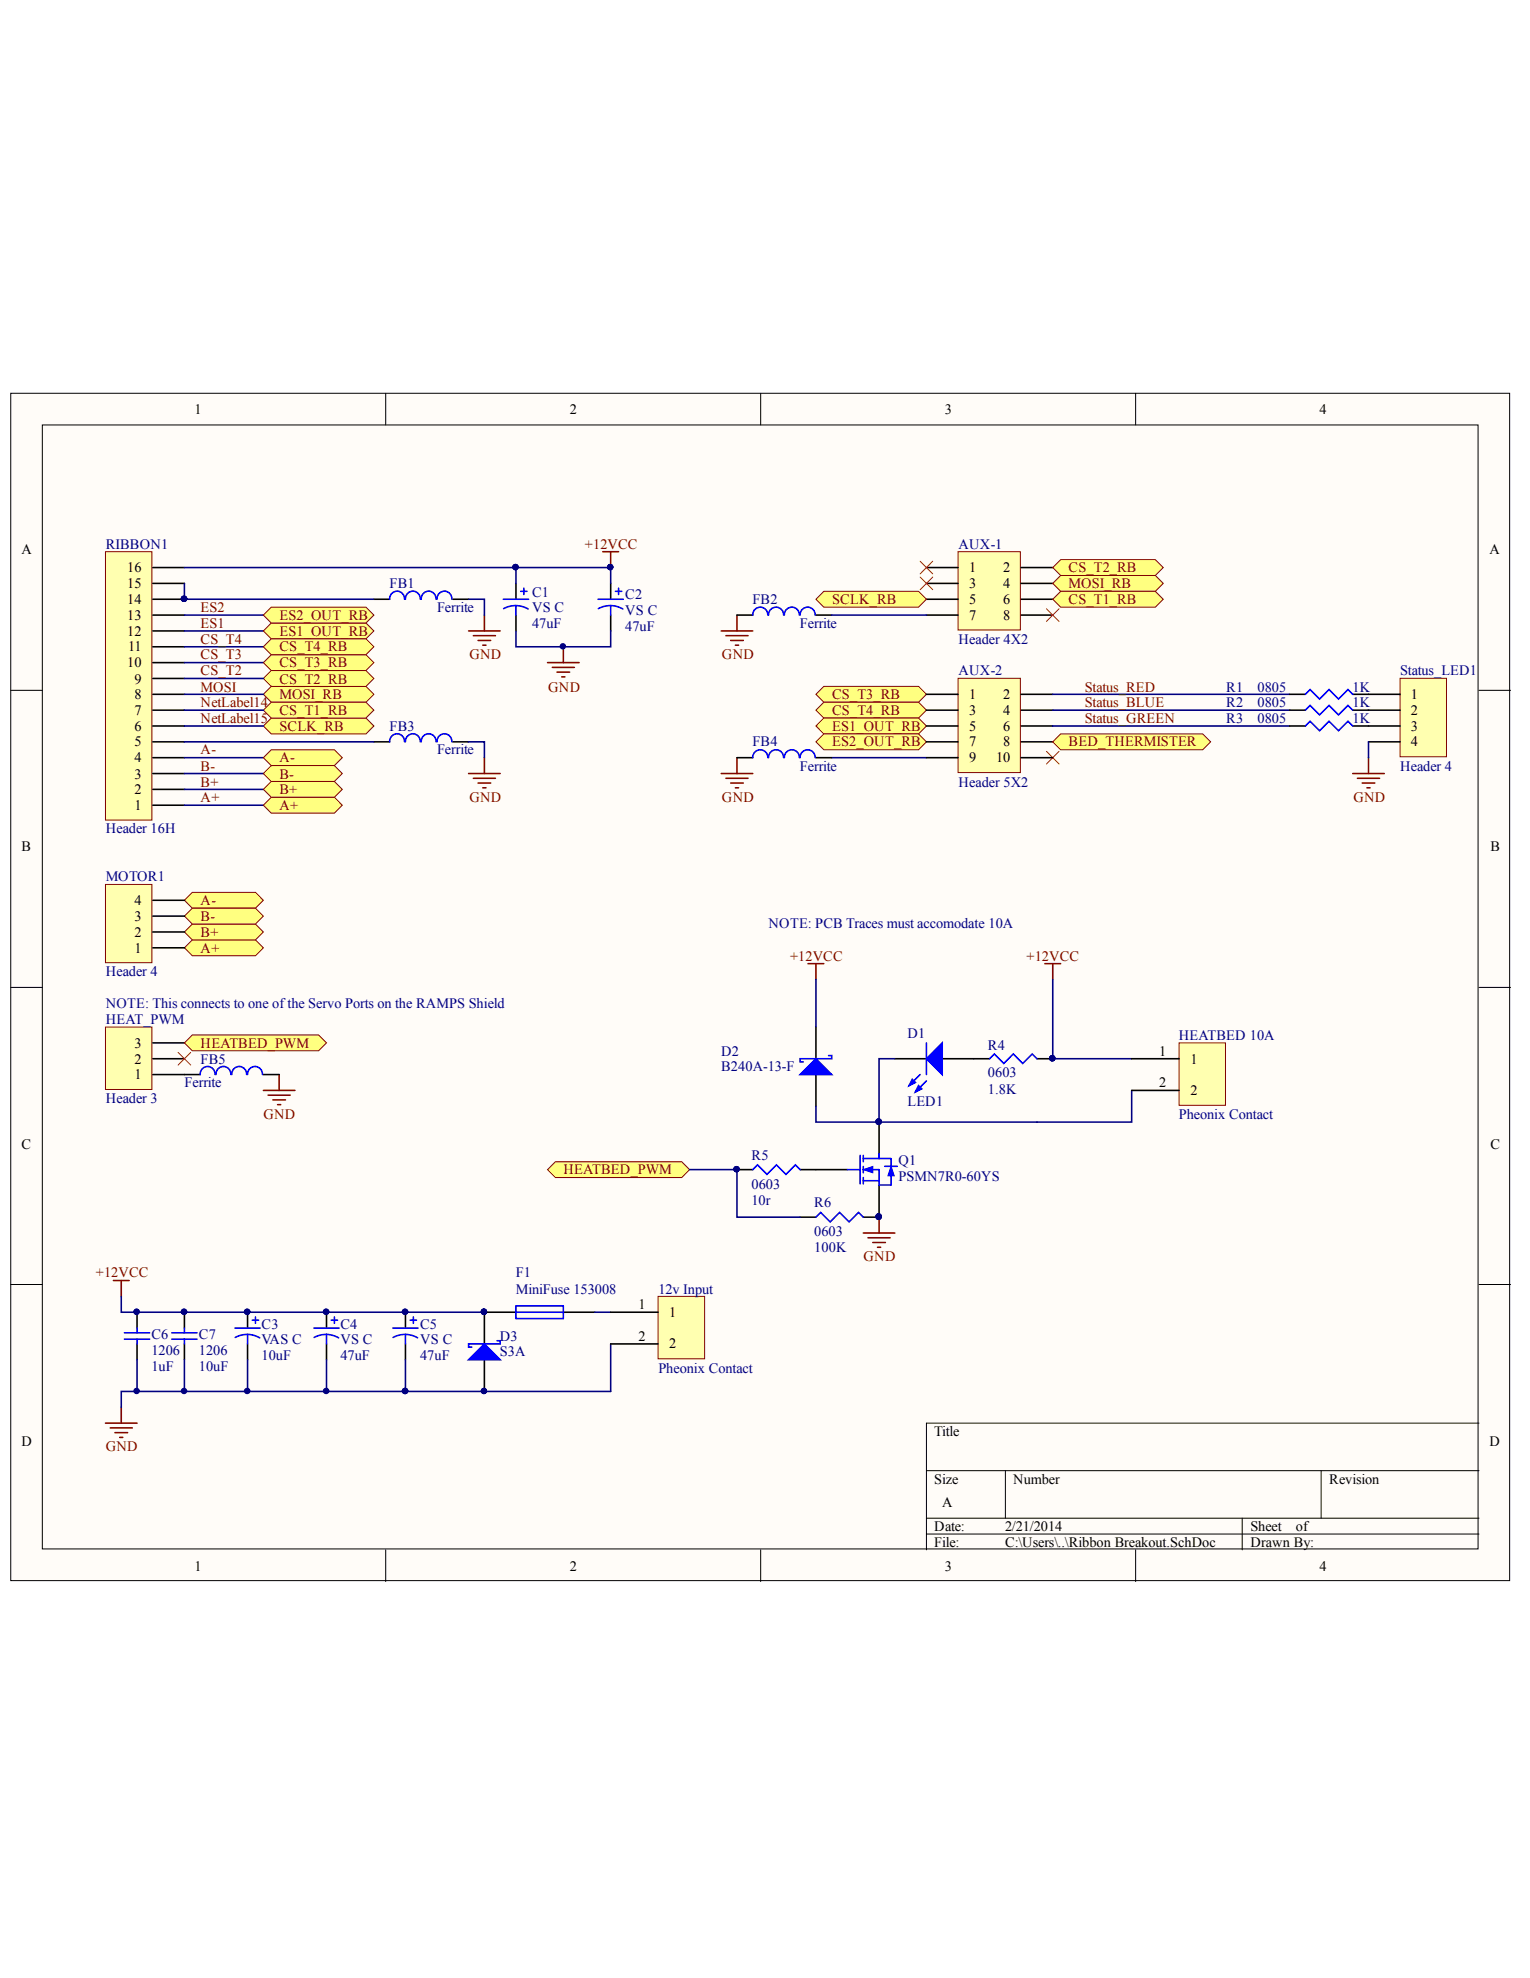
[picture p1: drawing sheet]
# Altium project Cavro Ribbon Interface Breakout.PrjPCB
1 sheet, 31 parts. Net scope: flat (ports and power ports of the same name join across sheets).
Board file: Cavro Ribbon Breakout.PcbDoc

## Sheet Ribbon Breakout.SchDoc
size A

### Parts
12v_Input  Pheonix Contact  [con-phoenix-508]
AUX-1  Header 4X2  [HDR2X4]
AUX-2  Header 5X2  [HDR2X5]
C1  VS C  value 47uF  [Panasonic VS C]
C2  VS C  value 47uF  [Panasonic VS C]
C3  VAS C  value 10uF  [Panasonic VS B]
C4  VS C  value 47uF  [Panasonic VS C]
C5  VS C  value 47uF  [Panasonic VS C]
C6  1206  value 1uF  [C1206]
C7  1206  value 10uF  [C1206]
D1  LED1  [SM 0805 polarized]
D2  B240A-13-F  [B240A-13-F]
D3  S3A  [S3A-Schottky]
F1  MiniFuse 153008  [TinyFuseATO_Carrier]
FB1  Ferrite  [SM 0805 - gap trimmed]
FB2  Ferrite  [SM 0805 - gap trimmed]
FB3  Ferrite  [SM 0805 - gap trimmed]
FB4  Ferrite  [SM 0805 - gap trimmed]
FB5  Ferrite  [SM 0805 - gap trimmed]
HEAT_PWM  Header 3  [HDR1X3]
HEATBED_10A  Pheonix Contact  [con-phoenix-508]
MOTOR1  Header 4  [HDR1X4]
Q1  PSMN7R0-60YS  [PSMN7R0-60YS]
R1  0805  value 1K  [SM 0805 - gap trimmed]
R2  0805  value 1K  [SM 0805 - gap trimmed]
R3  0805  value 1K  [SM 0805 - gap trimmed]
R4  0603  value 1.8K  [J1-0603]
R5  0603  value 10r  [J1-0603]
R6  0603  value 100K  [J1-0603]
RIBBON1  Header 16H  [HDR1X16H]
Status_LED1  Header 4  [HDR1X4]

### Ports
A+, A-, B+, B-, BED_THERMISTER, CS_T1_RB, CS_T2_RB, CS_T3_RB, CS_T4_RB, ES1_OUT_RB, ES2_OUT_RB, HEATBED_PWM, MOSI_RB, SCLK_RB

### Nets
+12VCC: C1.1 C2.1 C3.1 C4.1 C5.1 C6.2 C7.2 D2.1(A) D3.2(K) F1.1 HEATBED_10A.1 R4.2 RIBBON1.16
GND: 12v_Input.2 C1.2 C2.2 C3.2 C4.2 C5.2 C6.1 C7.1 D3.1(A) FB1.2 FB2.1 FB3.2 FB4.1 FB5.2 Q1.1(S) Q1.2(S) Q1.3(S) R6.2 Status_LED1.4
A+: MOTOR1.1 RIBBON1.1 ; port A+
A-: MOTOR1.4 RIBBON1.4 ; port A-
B+: MOTOR1.2 RIBBON1.2 ; port B+
B-: MOTOR1.3 RIBBON1.3 ; port B-
CS_T2: AUX-1.2 RIBBON1.9 ; port CS_T2_RB
CS_T3: AUX-2.1 RIBBON1.10 ; port CS_T3_RB
CS_T4: AUX-2.3 RIBBON1.11 ; port CS_T4_RB
ES1: AUX-2.5 RIBBON1.12 ; port ES1_OUT_RB
ES2: AUX-2.7 RIBBON1.13 ; port ES2_OUT_RB
MOSI: AUX-1.4 RIBBON1.8 ; port MOSI_RB
NetLabel14: AUX-1.6 RIBBON1.7 ; port CS_T1_RB
NetLabel15: AUX-1.5 RIBBON1.6 ; port SCLK_RB
Status_BLUE: AUX-2.4 R2.1
Status_GREEN: AUX-2.6 R3.1
Status_RED: AUX-2.2 R1.1
Net12v_Input_1: 12v_Input.1 F1.2
NetAUX-1_7: AUX-1.7 FB2.2
NetAUX-2_8: AUX-2.8 ; port BED_THERMISTER
NetAUX-2_9: AUX-2.9 FB4.2
NetD1_1: D1.1(A) D2.2(K) HEATBED_10A.2 Q1.5(D)
NetD1_2: D1.2(K) R4.1
NetFB1_1: FB1.1 RIBBON1.14 RIBBON1.15
NetFB3_1: FB3.1 RIBBON1.5
NetFB5_1: FB5.1 HEAT_PWM.1
NetHEAT_PWM_3: HEAT_PWM.3 R5.1 R6.1 ; port HEATBED_PWM
NetQ1_4: Q1.4(G) R5.2
NetR1_2: R1.2 Status_LED1.1
NetR2_2: R2.2 Status_LED1.2
NetR3_2: R3.2 Status_LED1.3

Not connected (* = marked no-connect by the designer): AUX-1 1* 3* 8*; AUX-2 10*; HEAT_PWM 2*

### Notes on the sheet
- NOTE: PCB Traces must accomodate 10A
- NOTE: This connects to one of the Servo Ports on the RAMPS Shield
